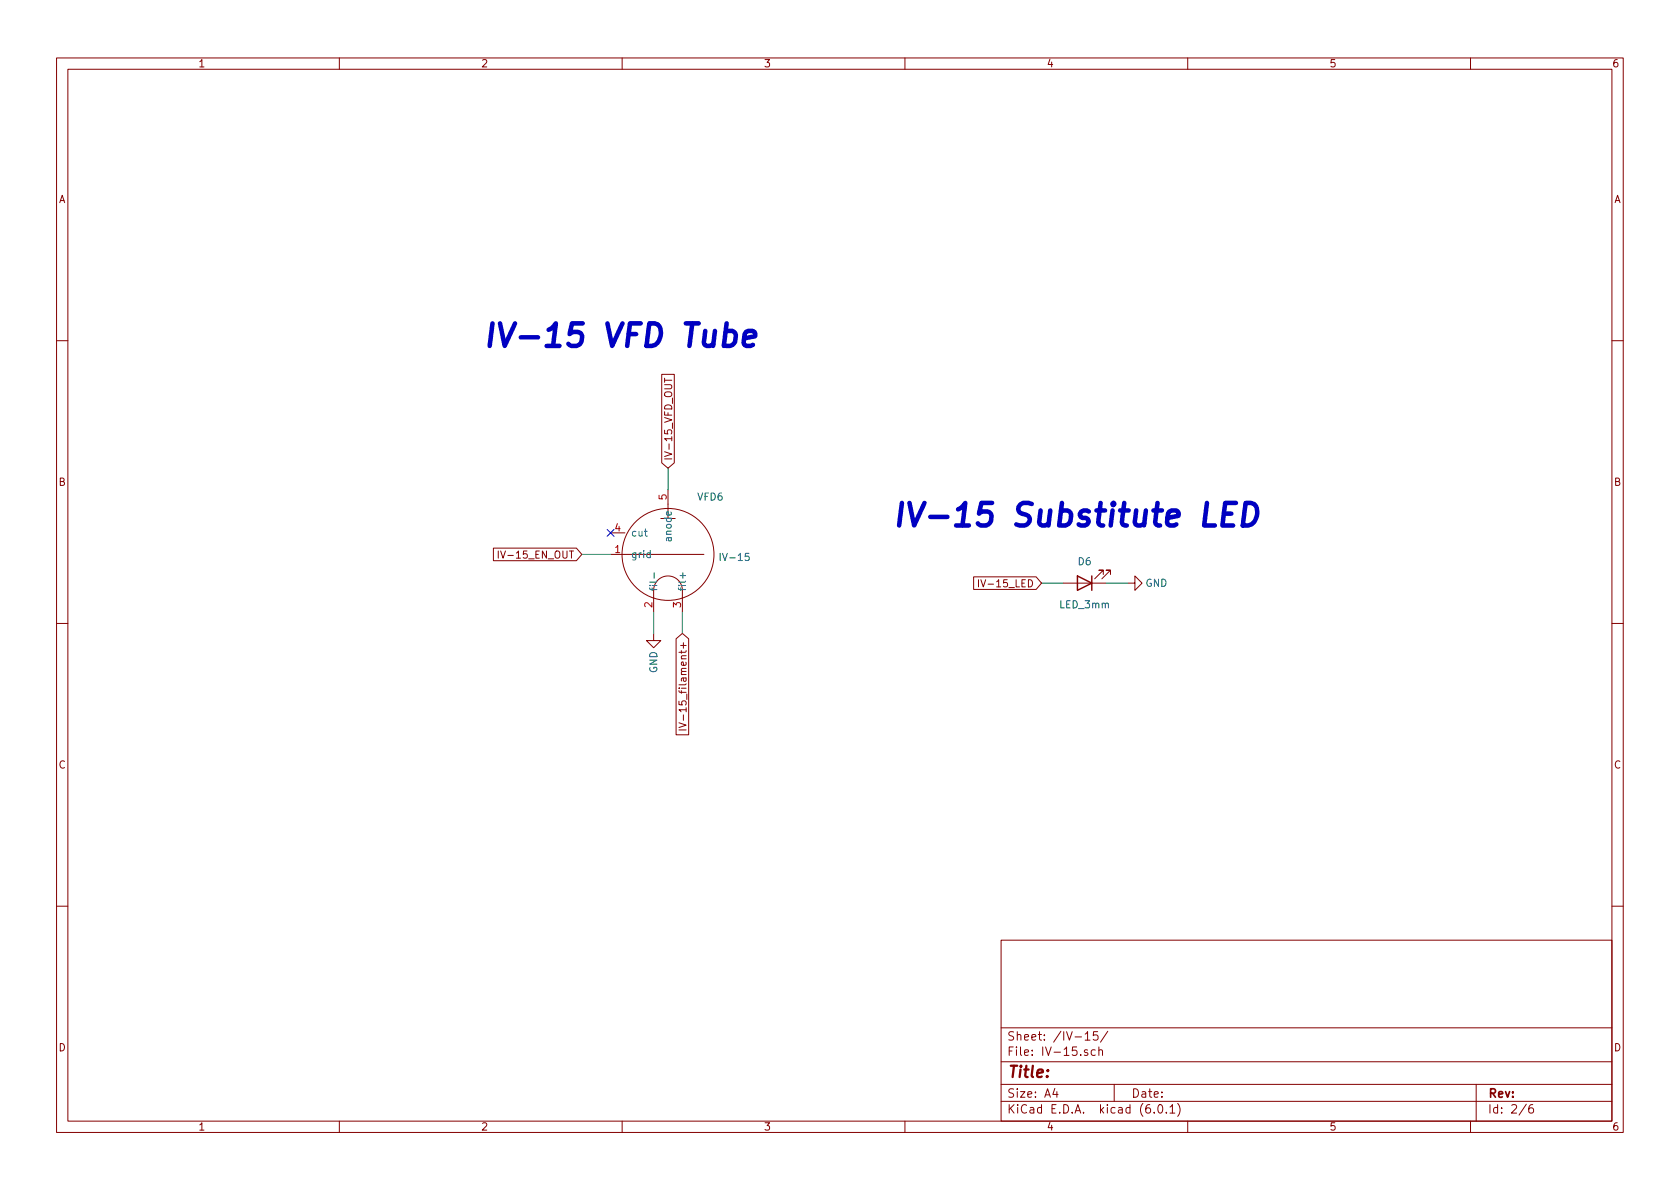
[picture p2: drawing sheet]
<svg xmlns="http://www.w3.org/2000/svg" width="297mm" height="210mm" viewBox="0 0 297 210" stroke-linecap="round" stroke-linejoin="round" font-family="sans-serif">
<g fill="none" stroke="#840000" stroke-width=".18">
<path d="M10 10.2h277v190.1h-277zM12 12.2h273v186.1h-273zM60 10.2v2M110 10.2v2M160 10.2v2M210 10.2v2M260 10.2v2M10 60.2h2M117 66.2h2.2v15.6l-1.1 1-1.1-1zM117.5 66.9v.7M117.5 67.2h1.3M285 60.2h2"/>
<path d="M87.2 96.9h14.7l1 1.1-1 1.1h-14.7zM88.1 97.4v1.3M88.5 97.4l.4 1.3 .5-1.3M107.9 98h16.6M107.9 94.2h2.6M116.8 91.7h2.6M118.1 86.6v5.1M10 110.2h2M115.6 108.2v-3.8a2.54 2.54 0 0 1 2.5-2.6 2.54 2.54 0 0 1 2.5 2.6v3.8M115.6 112v1.3h1.2l-1.2 1.2-1.3-1.2h1.3M119.5 113l1.1-1 1.2 1v16.9h-2.3zM172.1 102h11.1l.9 1.1-.9 1.1h-11.1z"/>
<path d="M173 102.5v1.3M173.4 102.5l.5 1.3 .4-1.3M188 103.1h7.6M195.1 101.6v-.8h-.8h.8l-1.6 1.6M196.3 101.6v-.8h-.7h.7l-1.5 1.6M199.4 103.1h1.3v-1.3l1.2 1.3-1.2 1.3v-1.3M285 110.2h2M120 127.8l1.3 .4-1.3 .5M120 129.1h1.3M120.8 126.4v1M10 160.2h2M177 166.3h108v32h-108z"/>
<path d="M285 160.2h2M60 198.3v2M110 198.3v2M160 198.3v2M177 194.8h108M177 191.8h108M177 187.8h108M177 181.8h108M186.5 192.5l-.4 1h1M186.9 193v1M191.9 182.9l.4-.5v1.5M191.9 183.9h.8"/>
<path d="M192.3 185.7l-.4-.1-.2 .2 .1 .3 .5 .1v.4h-.6M193.6 185.7l-.4-.1-.3 .3v.4l.2 .3h.5M194.1 182.4h-.7l-.1 .7 .2-.1 .5 .1 .1 .2v.5l-.2 .1-.6-.1M194.3 185.8l.2-.2 .4 .1v.9M194.3 185.1v1.5M195.9 182.4l-1.3 1.9M197 191.8v3M204.1 196.7v.1M204.9 195.4l.2-.1a.81 .81 0 0 1 .6 .7 .81 .81 0 0 1-.3 .8h-.2a.81 .81 0 0 1-.6-.6 .81 .81 0 0 1 .3-.8zM206.2 196.7v.1M206.9 195.8l.4-.5v1.5M206.9 196.8h.8"/>
<path d="M208.2 195.1a1.72 1.72 0 0 1 0 2.3M210 198.3v2M260 198.3v2M261 191.8v6.5M269.9 195.3l-1.3 1.9M271 195.3a.6 .6 0 0 0-.7 .7v.5l.1 .3h.5l.2-.1 .1-.5-.2-.2-.4-.1-.3 .3"/>
<circle cx="118.1" cy="98" r="8.1"/>
</g>
<path d="M190.5 101.8l2.5 1.3-2.5 1.3zM193 101.8v2.6" fill="none" stroke="#840000" stroke-width=".25"/>
<path d="M115.7 101.3v1M120.7 101.3v1" fill="none" stroke="#006464" stroke-width=".18"/>
<path d="M128.3 58.7l.4-.2h.8l.3 .2 .3 .6-.1 1.1a1.31 1.31 0 0 1-2 .6M128.5 57.2l-.5 4M131.6 59.8l1.9-.3 .1-.4-.2-.4-.3-.2h-.8l-.4 .2-.2 .4-.2 1.5 .1 .4 .4 .2h.7l.4-.2M213.4 88.9l-.5 4h1.9M216.4 90.8h1.3M218.5 88.9h-1.9l-.5 4h1.9M220.2 88.9h1a1.44 1.44 0 0 1 1.1 1.7 2.1 2.1 0 0 1-2.6 2.3z" fill="none" stroke="#0000c2" stroke-width=".8"/>
<path d="M102.9 98h5M118.1 82.8v3.8M115.6 108.2v3.8M120.6 108.2v3.8M184.1 103.1h3.9M195.6 103.1h3.8" fill="none" stroke="#009600" stroke-width=".18"/>
<path d="M107.3 93.6l1.3 1.2M108.6 93.6l-1.3 1.2" fill="none" stroke="#000084" stroke-width=".18"/>
<g font-size="5.6" fill="#0000c2">
<text x="85.1" y="61.4">IV-15 VFD Tube</text>
<text x="157.5" y="93.1">IV-15 Substitute LED</text>
</g>
<text font-size="2.8" fill="#840000" x="178" y="190.6">Title:</text>
<g font-size="2.1" fill="#840000">
<text x="178" y="184">Sheet: /IV-15/</text>
<text x="178" y="186.7">File: IV-15.sch</text>
<text x="178" y="196.9">KiCad E.D.A. kicad (6.0.1)</text>
<text x="178" y="194.1">Size: A4</text>
<text x="200" y="194.1">Date:</text>
<text x="263" y="194.1">Rev:</text>
<text x="263" y="196.9">Id: 2/6</text>
</g>
<g font-size="1.8" fill="#840000">
<text x="35" y="11.9">1</text>
<text x="85" y="11.9">2</text>
<text x="135" y="11.9">3</text>
<text x="185" y="11.9">4</text>
<text x="235" y="11.9">5</text>
<text x="285" y="11.9">6</text>
<text x="10.3" y="35.9">A</text>
<text x="285.3" y="35.9">A</text>
<text x="118.8" y="81.5" transform="rotate(-90 118.8 81.5)">IV-15_VFD_OUT</text>
<text x="10.3" y="85.9">B</text>
<text x="285.3" y="85.9">B</text>
<text x="89.2" y="98.8">IV-15_EN_OUT</text>
<text x="174.1" y="103.8">IV-15_LED</text>
<text x="121.4" y="126.3" transform="rotate(-90 121.4 126.3)">IV-15_filament+</text>
<text x="10.3" y="135.9">C</text>
<text x="285.3" y="135.9">C</text>
<text x="10.3" y="185.9">D</text>
<text x="285.3" y="185.9">D</text>
<text x="35" y="199.9">1</text>
<text x="85" y="199.9">2</text>
<text x="135" y="199.9">3</text>
<text x="185" y="199.9">4</text>
<text x="235" y="199.9">5</text>
<text x="285" y="199.9">6</text>
</g>
<g font-size="1.8" fill="#a90000">
<text x="117.9" y="88.4" transform="rotate(-90 117.9 88.4)">5</text>
<text x="108.7" y="94">4</text>
<text x="108.7" y="97.8">1</text>
<text x="115.3" y="107.4" transform="rotate(-90 115.3 107.4)">2</text>
<text x="120.4" y="107.4" transform="rotate(-90 120.4 107.4)">3</text>
</g>
<g font-size="1.8" fill="#006464">
<text x="123.3" y="88.5">VFD6</text>
<text x="111.5" y="94.9">cut</text>
<text x="118.7" y="95.4" transform="rotate(-90 118.7 95.4)">anode</text>
<text x="111.5" y="98.7">grid</text>
<text x="127.8" y="99.2">IV-15</text>
<text x="190.6" y="99.9">D6</text>
<text x="116.2" y="104.6" transform="rotate(-90 116.2 104.6)">fil-</text>
<text x="121.3" y="104.6" transform="rotate(-90 121.3 104.6)">fil+</text>
<text x="187.4" y="107.6">LED_3mm</text>
<text x="202.5" y="103.8">GND</text>
<text x="116.2" y="119.1" transform="rotate(-90 116.2 119.1)">GND</text>
</g>
</svg>
